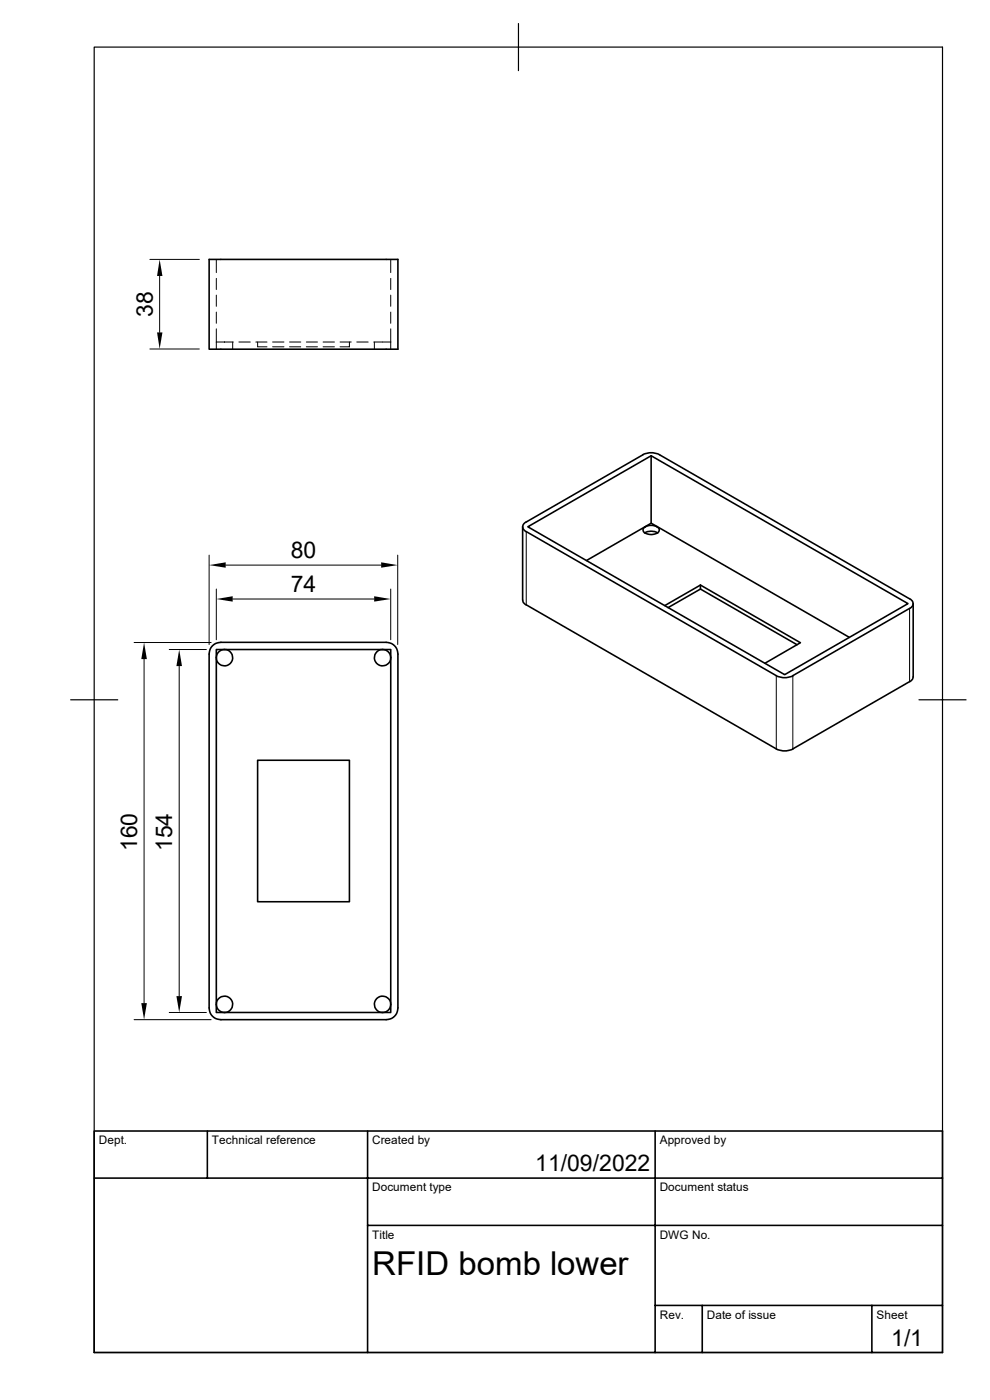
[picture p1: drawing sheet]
<svg xmlns="http://www.w3.org/2000/svg" width="210mm" height="297mm" viewBox="0 0 210 297" stroke-linecap="round" stroke-linejoin="round" font-family="sans-serif">
<g fill="none" stroke="#000" stroke-width=".21">
<path d="M31.8 55h10.5M33.9 58.5v12M45.9 55v2.8M45.9 59.1v2.3M82.9 59.1v2.3M82.9 55v2.8M31.8 74h10.5M45.9 72.6h3.6M45.9 62.6v2.4M45.9 66.2v2.4M45.9 69.8v4.3M49.4 72.6v1.5"/>
<path d="M50.7 72.6h2.4M54.3 72.6h2.3M54.7 72.6v1h1.9M57.8 73.6h2.4M57.8 72.6h2.4M61.4 73.6h2.4M61.4 72.6h2.4M65 73.6h2.4M65 72.6h2.4M68.5 73.6h2.5M68.5 72.6h2.5M72.1 72.6h2.4"/>
<path d="M74.1 72.6v1h-2M75.7 72.6h2.4M79.3 72.6h3.6M79.4 72.6v1.5M82.9 62.6v2.4M82.9 66.2v2.4M82.9 69.8v4.3M44.4 117.8v18.9M47.9 119.9h33M84.4 117.8v18.9M111.6 112.8v15.5M28.4 136.3h16.4"/>
<path d="M30.6 139.8v73M35.9 137.8h7.9M45.9 125v10.7M49.4 127.1h30M82.9 125v10.7M193 129.1v15.5M38 141.3v70M164.7 143.3v15.6M168.2 143.3v15.6M28.4 216.3h16.4M35.9 214.8h7.9"/>
</g>
<g fill="none" stroke="#000" stroke-width=".34">
<path d="M44.4 55h40v19.1h-40zM136.4 96.5a3.9 3.9 0 0 1 3.5 0l53.1 30.5M136.4 96.5l-24.8 14.2M138.1 96.7v14.3M110.9 111.8v15.5l.1 .5 .6 .5M111.6 110.7a1.08 1.08 0 0 0-.7 1.1 1.08 1.08 0 0 0 .7 1M111.6 112.8l53.1 30.5a3.9 3.9 0 0 0 3.5 0M112 111.8l26.1-15.1 54.5 31.4-26.1 15zM136.7 111.9a2.23 2.23 0 0 1 3.2 .5 1.66 1.66 0 0 1-2.2 1l-.4-.1a.82 .82 0 0 1-.8-.5 .82 .82 0 0 1 .2-.9zM136.7 113.1a2.75 2.75 0 0 1 2.8 0M136.9 111.7l1.2-.7 42.1 24.2M136.9 111.7l-12.5 7.2"/>
<path d="M45.1 137l.6-.5 1.2-.2h35a2.46 2.46 0 0 1 2.5 2.5v75a2.46 2.46 0 0 1-2.5 2.5h-35a2.46 2.46 0 0 1-2.5-2.5v-75l.2-1.2zM45.9 137.8h37v77h-37zM111.6 128.3l53.1 30.6a3.9 3.9 0 0 0 3.5 0M148.6 124.1l21.2 12.3-7.5 4.3M148.6 124.1v.9l20.5 11.8M148.6 124.1l-7.6 4.4M148.6 125l-6.9 3.9M193 129.1l-24.8 14.2M193 127a1.08 1.08 0 0 1 .7 1.1 1.08 1.08 0 0 1-.7 1M193.7 128.1v15.5l-.2 .5-.5 .5M193 144.6l-24.8 14.3M54.7 161.3h19.4v30h-19.4z"/>
<path d="M20 239.9h179.9v47h-179.9zM44 239.9v10M78 239.9v47M139 239.9v47M20 249.9h179.9M78 260h121.9M139 276.9h60.9M149 276.9v10M185 276.9v10"/>
<circle cx="47.6" cy="139.5" r="1.74"/>
<circle cx="81.2" cy="139.5" r="1.74"/>
<circle cx="47.6" cy="213.1" r="1.74"/>
<circle cx="81.1" cy="213.1" r="1.74"/>
</g>
<path d="M20 10h179.9v276.9h-179.9zM110 5v10M15 148.5h10M194.9 148.5h10" fill="none" stroke="#000" stroke-width=".25"/>
<path d="M33.9 55l.6 3.5h-1.2zM33.3 70.5h1.2l-.6 3.5zM44.4 119.9l3.5-.6v1.1zM80.9 119.3l3.5 .6-3.5 .5zM30.6 136.3l.6 3.5h-1.2zM45.9 127.1l3.5-.6v1.1zM79.4 126.5l3.5 .6-3.5 .5zM38 137.8l.6 3.5h-1.2zM30 212.8h1.2l-.6 3.5zM37.4 211.3h1.2l-.6 3.5z" fill="#000"/>
<text font-size="7" x="79" y="270.5">RFID bomb lower</text>
<g font-size="4.9">
<text x="32.4" y="67.3" transform="rotate(-90 32.4 67.3)">38</text>
<text x="61.7" y="118.4">80</text>
<text x="61.7" y="125.7">74</text>
<text x="29.1" y="180.5" transform="rotate(-90 29.1 180.5)">160</text>
<text x="36.5" y="180.5" transform="rotate(-90 36.5 180.5)">154</text>
<text x="113.5" y="248.5">11/09/2022</text>
<text x="189.1" y="285.6">1/1</text>
</g>
<g font-size="2.5">
<text x="21" y="242.7">Dept.</text>
<text x="45" y="242.7">Technical reference</text>
<text x="78.9" y="242.7">Created by</text>
<text x="140" y="242.7">Approved by</text>
<text x="79" y="252.8">Document type</text>
<text x="139.9" y="252.8">Document status</text>
<text x="79" y="262.8">Title</text>
<text x="139.9" y="262.8">DWG No.</text>
<text x="140" y="279.7">Rev.</text>
<text x="149.9" y="279.7">Date of issue</text>
<text x="186" y="279.7">Sheet</text>
</g>
</svg>
